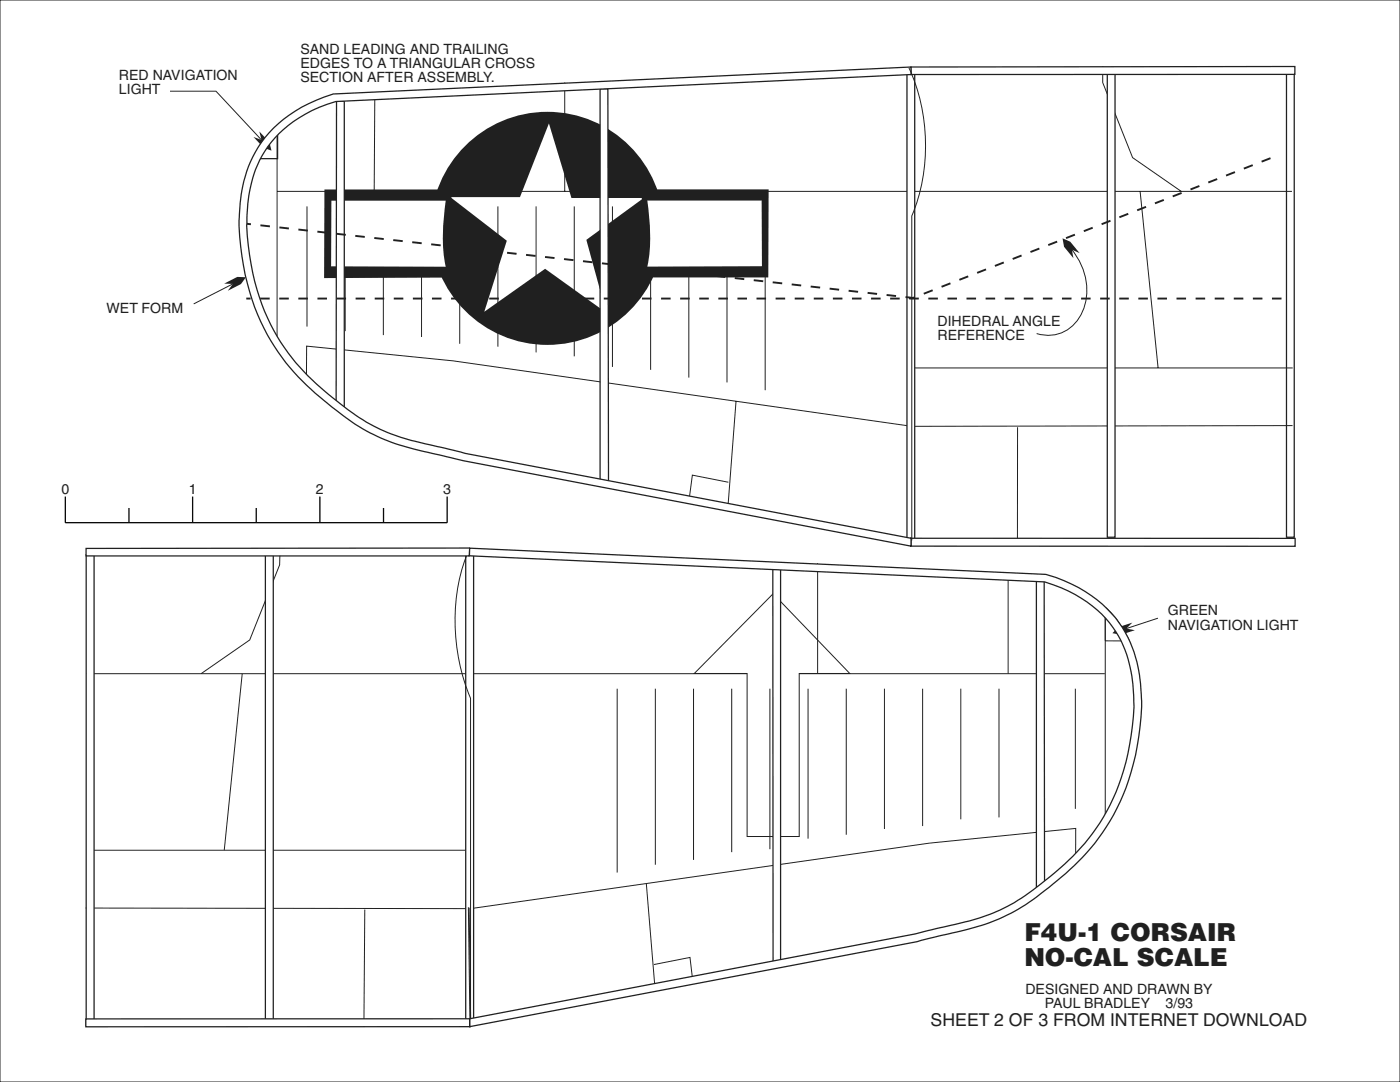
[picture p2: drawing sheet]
<svg xmlns="http://www.w3.org/2000/svg" width="279mm" height="216mm" viewBox="0 0 279 216" stroke-linecap="round" stroke-linejoin="round" font-family="sans-serif">
<path d="M17.3 134.4h203.2M17.4 169.7h76.5M214.7 172.4v-7.1l-29.3 2.9-91.5 13.1-76.8-.1" fill="none" stroke="#231f20" stroke-width=".2"/>
<path d="M154.3 118.5l15.3 15.9h-10.1v32.5h-10.4v-32.5h-10.5z" fill-rule="evenodd" fill="#fff" stroke="#231f20" stroke-width=".2"/>
<circle cx="109.2" cy="45.6" r="21.1" fill="#231f20" stroke="#231f20" stroke-width=".2"/>
<circle cx="109.2" cy="45.6" r="23.2" fill="#231f20"/>
<path d="M89.9 39.3h13.9l5.7-14.7 4.5 14.9h14.5l-11.5 8.4 4 14.5-12.2-8.8-12.1 8.6 4.4-14.2z" fill-rule="evenodd" fill="#fff"/>
<g fill="#231f20">
<path d="M127.9 37.8h25.5l-.1 17.6h-25.4a59.8 59.8 0 0 0 0-17.6z" fill-rule="evenodd"/>
<path d="M64.7 37.8h25.5a62.2 62.2 0 0 0 0 17.6l-25.5 .1z" fill-rule="evenodd"/>
</g>
<path d="M0 0h279.4v215.9h-279.4zM220.6 121.2a19.9 19.9 0 0 1 4.8 6.7h-4.8z" fill="none" stroke="#231f20" stroke-width=".2"/>
<path d="M17.2 110.7h1.6z" fill="#fff" stroke="#231f20" stroke-width=".2"/>
<path d="M92.9 110.8h1.6v93.4h-1.6z" fill-rule="evenodd" fill="#fff" stroke="#231f20" stroke-width=".25"/>
<g fill="none" stroke="#231f20" stroke-width=".2">
<path d="M55.9 109.5l-.1 3.2-6 15-9.7 6.7M93.8 109.4a38.6 38.6 0 0 0 .1 29.9v64.2M163.2 112.4v22M201.2 114.2v20.2M48.3 134.4l-3.5 35.2M123.2 137.4v36.7M130.8 137.4v35.2M138.4 137.4v34.2M146 137.4v32.6M153.6 137.4v32.1M161.3 137.4v29.9M168.9 137.4v29.2"/>
<path d="M176.5 137.4v28M184.1 137.4v27.4M191.7 137.4v26.1M199.4 137.4v25.7M207 137.4v24.9M214.6 137.4v24M220.6 121.1v44M231.1 123.4l-6.5 2.1M129 176.3l1.7 21.3M72.8 181.5l-.2 23.4M93.5 181l.3 22.9M93.6 181.1l.3 22.9"/>
<path d="M130.5 192.5l7.2-1.5 .6 5.2"/>
</g>
<path d="M223.2 125.2l2.8-1-1.2 1.2 1.7 .3-2.8 1-1.7-.4z" fill-rule="evenodd" fill="#231f20"/>
<path d="M53.3 27.5l2.1-1.7v5.9h-4.9l1.2-2.2z" fill="none" stroke="#231f20" stroke-width=".25"/>
<path d="M256.7 14.8h1.6v92.4h-1.6z" fill-rule="evenodd" fill="#fff" stroke="#231f20" stroke-width=".25"/>
<g fill="none" stroke="#231f20" stroke-width=".2">
<path d="M74.8 18.4l-.1 19.8M112.7 16.4v21.8M220.1 13.2v3.3l5.9 15 9.7 6.7M55.3 25.5v43.8M55.4 38.2h202.4M227.5 38.2l3.6 35.2M61.3 41.2v24M68.9 41.2v24.9M76.5 41.2v25.7M84.1 41.2v26M91.7 41.2v27.4M99.4 41.2v28"/>
<path d="M107 41.2v29.1M114.6 41.2v29.9M122.2 41.2v32M129.8 41.2v32.6M137.5 41.2v34.1M145.1 41.2v35.1M152.7 41.2v36.7M61.2 76.2v-7.1l29.2 2.9 91.6 13.1 76-.2M182 73.4h76M145.4 96.2l-7.2-1.4-.6 4.6M146.9 80l-1.7 22M203.1 85.3l-.1 23.6"/>
</g>
<g fill="#fff">
<path d="M66.1 40h22.9a39.4 39.4 0 0 0 0 13.2l-22.9-.1z" fill-rule="evenodd"/>
<path d="M129.2 40h22.8l.1 13.1-22.9 .1a37.6 37.6 0 0 0 0-13.2z" fill-rule="evenodd"/>
</g>
<path d="M213.8 49.6a11.7 11.7 0 0 1 1.3 14.3 7.2 7.2 0 0 1-8.2 2.7" fill="none" stroke="#231f20" stroke-width=".2"/>
<path d="M212.1 47.6l1.5 .6 1.9 2.3-1.6-.7 .3 1.7-1.8-2.3z" fill-rule="evenodd" fill="#231f20"/>
<path d="M33.9 18.2h9.2l9.2 9.9" fill="none" stroke="#231f20" stroke-width=".2"/>
<path d="M50.6 27.3l1.6 .6-.4-1.7 2 2.2 .4 1.7-1.6-.6z" fill-rule="evenodd" fill="#231f20"/>
<path d="M46.7 56.6l-8 4" fill="none" stroke="#231f20" stroke-width=".2"/>
<path d="M44.7 56.6l2.7-1.3h1.7l-1 1.4-2.6 1.3 1-1.3z" fill-rule="evenodd" fill="#231f20"/>
<path d="M13 99.1v5.2h76.2v-5.2M38.4 99.1v5.2M63.8 99.1v5.2M25.7 101.4v2.9M51.1 101.4v2.9M76.5 101.4v2.9" fill="none" stroke="#000" stroke-width=".25"/>
<g fill="#fff" stroke="#231f20" stroke-width=".25">
<path d="M221 14.8h1.5v92.4h-1.5z" fill-rule="evenodd"/>
<path d="M67.2 20.2h1.5v61.1l-1.6-1.1z" fill-rule="evenodd"/>
<path d="M119.8 17.7h1.5l.1 78.6-1.6-.4z" fill-rule="evenodd"/>
<path d="M181 14.4h1.6v93.4h-1.6z" fill-rule="evenodd"/>
</g>
<path d="M48.2 44.5l134 14.9 72.4-28.2M255.8 59.6h-206.6" fill="none" stroke="#231f20" stroke-width=".38" stroke-dasharray="1.9 1.9" stroke-linecap="butt"/>
<g fill="#fff" stroke="#231f20" stroke-width=".25">
<path d="M181.8 13.4l76.6-.1v1.5l-76.6 .1z" fill-rule="evenodd"/>
<path d="M181.8 107.4h76.7v1.6h-76.7z" fill-rule="evenodd"/>
<path d="M54.6 25.6a28.6 28.6 0 0 1 11.9-6.8l115.3-5.4v1.5l-114.8 5.4a23.8 23.8 0 0 0-15.2 11.7 32.2 32.2 0 0 0-2 18.9 41.9 41.9 0 0 0 17.3 29 37.6 37.6 0 0 0 18.6 8.8l7.1 1.8 89.1 16.9h-.1v1.6l-91-17.5a138.8 138.8 0 0 1-12.6-3.2 39.7 39.7 0 0 1-12.8-7.8 43.4 43.4 0 0 1-17.4-31.3 32.6 32.6 0 0 1 2.4-17.9l1.8-2.9z" fill-rule="evenodd"/>
</g>
<path d="M181.4 13.5a37.7 37.7 0 0 1 .6 29.6v64.7" fill="none" stroke="#231f20" stroke-width=".2"/>
<g fill="#fff" stroke="#231f20" stroke-width=".25">
<path d="M53 110.7h1.5v93.2h-1.5z" fill-rule="evenodd"/>
<path d="M206.8 115.9h1.6l.1 60.5-1.7 1.1z" fill-rule="evenodd"/>
<path d="M154.2 113.6h1.6v78.2l-1.5 .3z" fill-rule="evenodd"/>
<path d="M17.2 110.7h1.6v93.9h-1.6z" fill-rule="evenodd"/>
<path d="M17.2 109.4h76.5v1.5h-76.5z" fill-rule="evenodd"/>
<path d="M93.7 109.4l115 5.2a26.2 26.2 0 0 1 15.3 10.6 29.3 29.3 0 0 1 3.8 15.8 46.7 46.7 0 0 1-7.8 25.1 59 59 0 0 1-14.6 13.9 41.2 41.2 0 0 1-16 6.3l-6.3 1.6-89.4 17 .2-.1-.2 .1v-1.6h-.1l89.1-17 2.5-.6a75.8 75.8 0 0 0 14.4-4.1 56.9 56.9 0 0 0 12.9-9.2 40.7 40.7 0 0 0 13.2-25.6 32.2 32.2 0 0 0-2-19 23 23 0 0 0-13.5-11.1l-1.7-.6-114.8-5.2z" fill-rule="evenodd"/>
<path d="M17.1 203.3h76.6v1.6h-76.6z" fill-rule="evenodd"/>
</g>
<g font-size="4.9" fill="#231f20">
<text x="204.4" y="187.8">F4U-1 CORSAIR</text>
<text x="204.4" y="192.7">NO-CAL SCALE</text>
</g>
<text font-size="3.5" fill="#231f20" x="185.7" y="204.7">SHEET 2 OF 3 FROM INTERNET DOWNLOAD</text>
<g font-size="2.8" fill="#231f20">
<text x="59.9" y="10.7">SAND LEADING AND TRAILING</text>
<text x="23.7" y="15.9">RED NAVIGATION</text>
<text x="59.9" y="13.5">EDGES TO A TRIANGULAR CROSS</text>
<text x="59.9" y="16.3">SECTION AFTER ASSEMBLY.</text>
<text x="23.7" y="18.7">LIGHT</text>
<text x="21.3" y="62.4">WET FORM</text>
<text x="187.1" y="65.1">DIHEDRAL ANGLE</text>
<text x="187.1" y="67.9">REFERENCE</text>
<text x="12.3" y="98.7">0</text>
<text x="37.7" y="98.7">1</text>
<text x="63.1" y="98.7">2</text>
<text x="88.5" y="98.7">3</text>
<text x="233.1" y="122.8">GREEN</text>
<text x="233.1" y="125.6">NAVIGATION LIGHT</text>
<text x="204.6" y="198.3">DESIGNED AND DRAWN BY</text>
<text x="208.5" y="201.1">PAUL BRADLEY</text>
<text x="232.6" y="201.1">3/93</text>
</g>
</svg>
